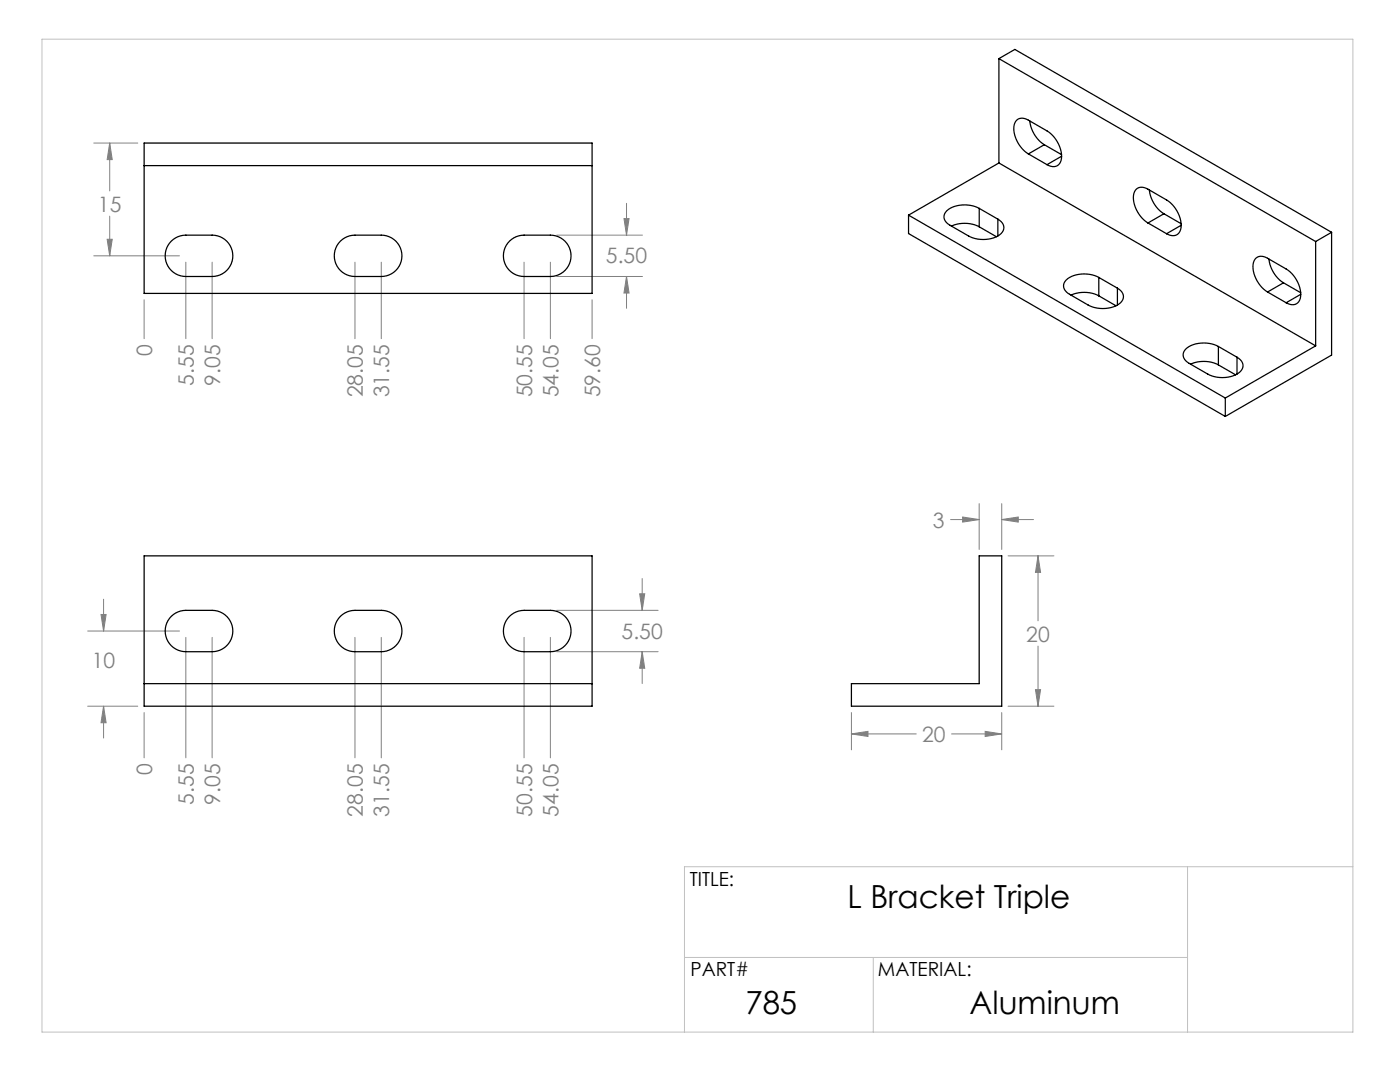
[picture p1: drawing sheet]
<svg xmlns="http://www.w3.org/2000/svg" width="279mm" height="216mm" viewBox="0 0 279 216" stroke-linecap="round" stroke-linejoin="round" font-family="sans-serif">
<g fill="none" stroke="#808080" stroke-width=".2">
<path d="M18.7 28.5h8.8M21.9 28.5v9.6M21.9 28.5l.5 3.3h-1zM18.7 51h17.1M21.4 47.7h1l-.5 3.3zM21.9 43.1v7.9M28.8 59.8v7.8M37.1 52.3v15.3M42.3 52.3v15.3M70.8 52.3v15.3M76.1 52.3v15.3M104.6 52.3v15.3"/>
<path d="M109.8 52.3v15.3M111.1 46.9h17.1M111.1 55.2h17.1M118.2 59.8v7.8M124.5 43.6h1l-.5 3.3zM125 55.2l.5 3.3h-1zM125 40.6v6.3M125 55.2v6.3M20.7 119.6v6.3M127.7 118.5h1l-.5 3.3zM128.2 115.4v6.4M189.7 103.7h5.7"/>
<path d="M192.1 103.2l3.3 .5-3.3 .5zM195.4 100.5v9.1M199.9 100.5v9.1M199.9 103.7h6.4M199.9 103.7l3.3-.5v1zM201.2 110.9h9.1M207.2 110.9l.5 3.3h-1zM207.2 110.9v13M17.5 125.9h18.3M20.2 122.6h1l-.5 3.3zM37.1 127.2v24M42.3 127.2v24"/>
<path d="M70.8 127.2v24M76.1 127.2v24M104.6 127.2v24M109.8 127.2v24M111.1 121.8h20.2M111.1 130h20.2M128.2 130l.5 3.3h-1zM128.2 130v6.4M206.7 137.6h1l-.5 3.3zM207.2 128.9v12M17.5 140.9h10M20.7 140.9v6.4"/>
<path d="M20.7 140.9l.5 3.3h-1zM28.8 142.2v9M169.9 146.4l3.3-.5v1.1zM169.9 142.2v7.4M169.9 146.4h13M189.9 146.4h10M196.6 145.9l3.3 .5-3.3 .6zM199.9 142.2v7.4M201.2 140.9h9.1"/>
</g>
<path d="M8.4 7.8h261.6v198.1h-261.6zM237 172.9v33M270 172.9h-133.4v33M136.6 191h100.4M174.3 191v14.9" fill="none" stroke="#c0c0c0" stroke-width=".2"/>
<path d="M20.7 140.9l.5 3.3h-1zM20.2 122.6h1l-.5 3.3zM127.7 118.5h1l-.5 3.3zM128.2 130l.5 3.3h-1zM21.9 28.5l.5 3.3h-1zM21.4 47.7h1l-.5 3.3zM124.5 43.6h1l-.5 3.3zM125 55.2l.5 3.3h-1zM196.6 145.9l3.3 .5-3.3 .6zM169.9 146.4l3.3-.5v1.1zM207.2 110.9l.5 3.3h-1zM206.7 137.6h1l-.5 3.3zM199.9 103.7l3.3-.5v1zM192.1 103.2l3.3 .5-3.3 .5z" fill="#808080"/>
<g fill="none" stroke="#000" stroke-width=".25">
<path d="M199.4 11.7l63.2 36.5M199.4 11.7l3.1-1.8 63.2 36.5M199.4 11.7v20.8M28.8 28.5h89.4v30h-89.4zM28.8 33h89.4M199.4 32.5l-18.1 10.4M199.4 32.5l63.2 36.5M205.2 30.7a6.1 6.1 0 0 1-2.8-5.9 1.71 1.71 0 0 1 2.8-.8l3.8 2.1a6.1 6.1 0 0 1 2.8 5.9 1.71 1.71 0 0 1-2.8 .9M205.2 30.7l3.8 2.2M205.5 24.1a6.5 6.5 0 0 0 2.9 4.8M208.4 28.9l3.5 2M208.4 28.9l-3.2 1.8"/>
<path d="M211.9 31.2l-2.9 1.7M229.4 37.9a6.5 6.5 0 0 0 2.9 4.8M34.2 48.1l.8-.6 1.6-.5 5.7-.1a4.1 4.1 0 0 1 4.2 4.1 4.1 4.1 0 0 1-4.2 4.2h-5.2a4.1 4.1 0 0 1-3.8-2.6 4.1 4.1 0 0 1 .9-4.5zM67.9 48.1l.9-.6 1.5-.5 5.8-.1a4.1 4.1 0 0 1 4.1 4.1 4.1 4.1 0 0 1-4.1 4.2h-5.3a4.1 4.1 0 0 1-3.8-2.6 4.1 4.1 0 0 1 .9-4.5zM101.7 48.1l1.3-.9 1.1-.2 5.7-.1a4.1 4.1 0 0 1 4.2 4.1 4.1 4.1 0 0 1-4.2 4.2h-5.2a4.1 4.1 0 0 1-3.8-2.6 4.1 4.1 0 0 1 .9-4.5zM181.3 42.9l63.2 36.5M181.3 42.9v3.7l63.2 36.5M189.9 45.1a6.5 6.5 0 0 1 5.5 .2M195.4 41.6a6.1 6.1 0 0 0-6.5 .5 1.71 1.71 0 0 0 .7 2.9l3.7 2.1a6.1 6.1 0 0 0 6.5-.5 1.71 1.71 0 0 0-.7-2.9M195.4 41.6v3.7M195.4 41.6l3.7 2.1M195.4 45.3l3.5 1.9"/>
<path d="M199.1 43.7v3.4M213.7 58.9a6.5 6.5 0 0 1 5.6 .1M219.3 55.4a6.1 6.1 0 0 0-6.5 .5 1.71 1.71 0 0 0 .7 2.8l3.7 2.2a6.1 6.1 0 0 0 6.5-.5 1.71 1.71 0 0 0-.7-2.9M219.3 55.4l3.7 2.1M219.3 59l3.4 2M219.3 55.4v3.6M223 57.5v3.4M229.1 44.5a6.1 6.1 0 0 1-2.8-5.9 1.71 1.71 0 0 1 2.8-.8l3.7 2.1a6.1 6.1 0 0 1 2.8 5.9 1.71 1.71 0 0 1-2.8 .8M229.1 44.5l3.7 2.1M232.3 42.7l-3.2 1.8M232.3 42.7l3.4 1.9M235.7 44.9l-2.9 1.7"/>
<path d="M253 58.3a6.1 6.1 0 0 1-2.8-5.9 1.71 1.71 0 0 1 2.8-.9l3.7 2.2a6.1 6.1 0 0 1 2.8 5.8 1.71 1.71 0 0 1-2.8 .9M253 58.3l3.7 2.1M253.2 51.7a6.5 6.5 0 0 0 2.9 4.7M256.1 56.4l-3.1 1.9M256.1 56.4l3.5 2M259.6 58.7l-2.9 1.7M262.6 48.2v20.8M265.7 46.4l-3.1 1.8M265.7 46.4v24.5l-21.2 12.2M237.6 72.7a6.5 6.5 0 0 1 5.6 .1M243.2 69.1a6.1 6.1 0 0 0-6.5 .5 1.71 1.71 0 0 0 .6 2.9l3.7 2.1a6.1 6.1 0 0 0 6.5-.4 1.71 1.71 0 0 0-.6-2.9M243.2 69.1l3.7 2.2"/>
<path d="M243.2 69.1v3.7M243.2 72.8l3.4 2M244.5 79.4v3.7M246.9 71.3v3.3M262.6 69l-18.1 10.4M28.8 110.9h89.4v30h-89.4zM28.8 136.4h89.4M34.2 123l1.3-.9 1.1-.3h5.7a4.1 4.1 0 0 1 4.2 4.1 4.1 4.1 0 0 1-4.2 4.1h-5.2a4.1 4.1 0 0 1-3.8-2.5 4.1 4.1 0 0 1 .9-4.5zM67.9 123l1.4-.9 1-.3h5.8a4.1 4.1 0 0 1 4.1 4.1 4.1 4.1 0 0 1-4.1 4.1h-5.3a4.1 4.1 0 0 1-3.8-2.5 4.1 4.1 0 0 1 .9-4.5zM101.7 123l1.3-.9 1.1-.3h5.7a4.1 4.1 0 0 1 4.2 4.1 4.1 4.1 0 0 1-4.2 4.1h-5.2a4.1 4.1 0 0 1-3.8-2.5 4.1 4.1 0 0 1 .9-4.5zM169.9 136.4h25.5v-25.5h4.5v30h-30z"/>
</g>
<g font-size="6.3">
<text x="169.1" y="181.3">L Bracket Triple</text>
<text x="148.8" y="202.3">785</text>
<text x="193.5" y="202.3">Aluminum</text>
</g>
<g font-size="4.2" fill="#808080">
<text x="19.5" y="42.2">15</text>
<text x="120.9" y="52.5">5.50</text>
<text x="30.4" y="71.1" transform="rotate(-90 30.4 71.1)">0</text>
<text x="38.7" y="77" transform="rotate(-90 38.7 77)">5.55</text>
<text x="43.9" y="77" transform="rotate(-90 43.9 77)">9.05</text>
<text x="72.4" y="79.3" transform="rotate(-90 72.4 79.3)">28.05</text>
<text x="77.7" y="79.3" transform="rotate(-90 77.7 79.3)">31.55</text>
<text x="106.2" y="79.3" transform="rotate(-90 106.2 79.3)">50.55</text>
<text x="111.4" y="79.3" transform="rotate(-90 111.4 79.3)">54.05</text>
<text x="119.8" y="79.3" transform="rotate(-90 119.8 79.3)">59.60</text>
<text x="186.2" y="105.3">3</text>
<text x="124.1" y="127.5">5.50</text>
<text x="204.8" y="128">20</text>
<text x="18.3" y="133.4">10</text>
<text x="184" y="148">20</text>
<text x="30.4" y="154.7" transform="rotate(-90 30.4 154.7)">0</text>
<text x="38.7" y="160.6" transform="rotate(-90 38.7 160.6)">5.55</text>
<text x="43.9" y="160.6" transform="rotate(-90 43.9 160.6)">9.05</text>
<text x="72.4" y="162.9" transform="rotate(-90 72.4 162.9)">28.05</text>
<text x="77.7" y="162.9" transform="rotate(-90 77.7 162.9)">31.55</text>
<text x="106.2" y="162.9" transform="rotate(-90 106.2 162.9)">50.55</text>
<text x="111.4" y="162.9" transform="rotate(-90 111.4 162.9)">54.05</text>
</g>
<g font-size="3.9">
<text x="137.7" y="176.8">TITLE:</text>
<text x="137.8" y="194.8">PART#</text>
<text x="175.2" y="194.8">MATERIAL:</text>
</g>
</svg>
